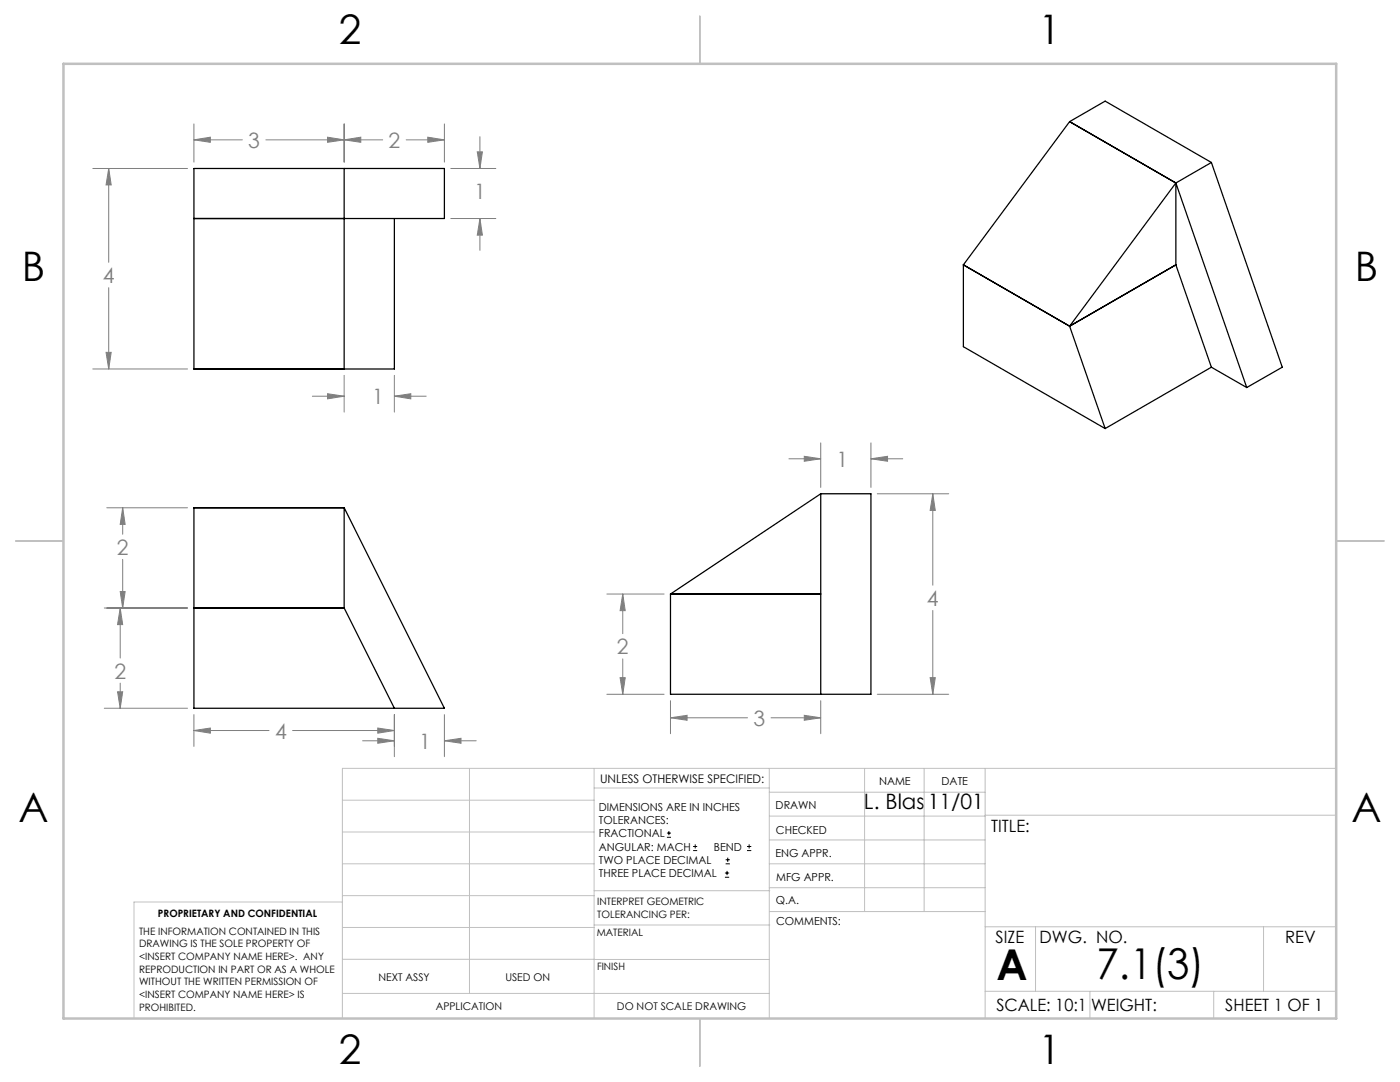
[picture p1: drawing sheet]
<svg xmlns="http://www.w3.org/2000/svg" width="279mm" height="216mm" viewBox="0 0 279 216" stroke-linecap="round" stroke-linejoin="round" font-family="sans-serif">
<g fill="none" stroke="#000" stroke-width=".2">
<path d="M133.1 167.1h.8M133.1 166.2h.8M133.5 165.8v.9M138.3 169.7h.8M138.3 168.9h.8M138.7 168.5v.8M144.7 175h.8M144.7 174.2h.8M144.8 172.4h.9M144.8 171.6h.9M145.1 173.8v.8M145.2 171.1v.9"/>
<path d="M149.1 169.7h.8M149.1 168.9h.8M149.5 168.5v.8"/>
</g>
<g fill="none" stroke="#808080" stroke-width=".2">
<path d="M18.5 33.6h18.9M21.7 33.6l.5 3.3h-1zM21.7 33.6v18.8M38.7 27.9l3.3-.5v1zM38.7 27.9h9.7M38.7 24.7v7.6M53.1 27.9h23.3M65.4 27.4l3.3 .5-3.3 .5zM68.7 27.9l3.3-.5v1zM68.7 24.7v7.6M81.1 27.9h7.6M85.4 27.4l3.3 .5-3.3 .5z"/>
<path d="M88.7 24.7v7.6M90 33.6h9M95.2 30.3h1.1l-.5 3.3zM95.8 27.3v6.3M21.7 57.4v16.2M90 43.6h9M95.8 43.6l.5 3.3h-1.1zM95.8 43.6v6.4M18.5 73.6h18.9M21.2 70.3h1l-.5 3.3zM62.3 79.1h6.4M65.4 78.6l3.3 .5-3.3 .5z"/>
<path d="M68.7 74.9v7.3M78.7 79.1l3.3-.5v1zM78.7 74.9v7.3M78.7 79.1h6.4M157.4 91.5h6.4M160.5 91.1l3.3 .4-3.3 .5zM163.8 88.4v8.9M173.8 91.5l3.3-.4v.9zM173.8 88.4v8.9M173.8 91.5h6.4M175.1 98.5h14.2M186.2 98.5l.5 3.3h-1.1z"/>
<path d="M186.2 98.5v18.3M21.3 101.3h16.1M24 118h1l-.5 3.3zM24.5 101.3l.5 3.3h-1zM24.5 101.3v5.3M24.5 111.6v9.7M121.1 118.5h11.4M124.3 118.5l.5 3.3h-1zM124.3 118.5v7.9M20.8 121.3h16.6M23.5 138h1l-.5 3.3zM24 121.3l.5 3.3h-1z"/>
<path d="M24 121.3v10M24 136.3v5M121.1 138.5h11.4M123.8 135.2h1l-.5 3.3zM124.3 131.5v7M133.8 139.8v6.6M163.8 139.8v6.6M175.1 138.5h14.2M185.6 135.2h1.1l-.5 3.3zM186.2 121.8v16.7M20.8 141.3h16.6M38.7 145.8l3.3-.5v1z"/>
<path d="M38.7 142.6v6.3M38.7 145.8h15M58.4 145.8h20.3M72.4 147.8h6.3M75.4 145.3l3.3 .5-3.3 .5zM75.4 147.3l3.3 .5-3.3 .5zM78.7 142.6v8.4M88.7 147.8l3.3-.5v1zM88.7 142.6v8.4M88.7 147.8h6.3M133.8 143.2l3.3-.5v1zM133.8 143.2h15.4"/>
<path d="M153.9 143.2h9.9M160.5 142.7l3.3 .5-3.3 .5z"/>
</g>
<g fill="none" stroke="#c0c0c0" stroke-width=".2">
<path d="M68.3 159.7h50.3M93.7 153.3v44.9M118.6 153.3v49.9M118.6 157.2h34.9M153.5 153.3v49.9M153.5 158.1h43.1M172.5 153.3v28.6M184.4 153.3v28.6M196.6 153.3v49.9M266.7 153.3h-198.4v49.9M68.3 178.7h50.3M68.3 172.4h50.3"/>
<path d="M68.3 166h50.3M68.3 180h-41.6v23.2M118.6 177.7h35M153.5 167.6h43.1M153.5 162.8h43.1M153.5 172.4h43.1M153.5 177.1h43.1M196.6 162.7h70.1M68.3 198.2h85.2M68.3 191.4l85.2 .1M68.3 185.1h50.3M118.6 184.6h35"/>
<path d="M153.6 181.9h43M196.6 197.8h70.1M196.6 184.9h70.1M206.7 184.9v12.9M217.5 197.8v5.4M242.2 197.8v5.4M252.2 184.9v12.9"/>
</g>
<path d="M139.7 3.2v9.5M3.1 107.9h9.6M266.7 107.9h9.5M139.7 203.2v9.6" fill="none" stroke="#c0c0c0" stroke-width=".25"/>
<path d="M12.7 12.7h254v190.5h-254z" fill="none" stroke="#c0c0c0" stroke-width=".5"/>
<path d="M85.4 27.4l3.3 .5-3.3 .5zM68.7 27.9l3.3-.5v1zM65.4 27.4l3.3 .5-3.3 .5zM38.7 27.9l3.3-.5v1zM95.2 30.3h1.1l-.5 3.3zM95.8 43.6l.5 3.3h-1.1zM78.7 79.1l3.3-.5v1zM65.4 78.6l3.3 .5-3.3 .5zM21.2 70.3h1l-.5 3.3zM21.7 33.6l.5 3.3h-1zM24 121.3l.5 3.3h-1zM23.5 138h1l-.5 3.3zM24.5 101.3l.5 3.3h-1zM24 118h1l-.5 3.3zM38.7 145.8l3.3-.5v1zM75.4 145.3l3.3 .5-3.3 .5zM75.4 147.3l3.3 .5-3.3 .5zM88.7 147.8l3.3-.5v1zM124.3 118.5l.5 3.3h-1zM123.8 135.2h1l-.5 3.3zM133.8 143.2l3.3-.5v1zM160.5 142.7l3.3 .5-3.3 .5zM160.5 91.1l3.3 .4-3.3 .5zM173.8 91.5l3.3-.4v.9zM186.2 98.5l.5 3.3h-1.1zM185.6 135.2h1.1l-.5 3.3z" fill="#808080"/>
<g fill="none" stroke="#000" stroke-width=".25">
<path d="M68.7 33.6v40M213.5 24.3l-21.2 28.5M213.5 24.3l21.2 12.2M213.5 24.3l7.1-4.1 21.2 12.2M234.7 36.5l-21.2 28.6M234.7 36.5v16.3M234.7 36.5l14.1 40.8M241.8 32.4l14.1 40.9-7.1 4M241.8 32.4l-7.1 4.1M38.7 43.6h50v-10h-50v40h40v-30M192.3 52.8l21.2 12.3M192.3 52.8v16.4l28.3 16.3"/>
<path d="M234.7 52.8l-21.2 12.3M234.7 52.8l7.1 20.5M213.5 65.1l7.1 20.4M241.8 73.3l-21.2 12.2M241.8 73.3l7 4M163.8 98.5l-30 20M163.8 98.5v40M163.8 98.5h10v40h-40v-20M38.7 101.3h30l20 40h-50zM68.7 101.3v20M133.8 118.5h30M38.7 121.3h30"/>
<path d="M68.7 121.3l10 20"/>
</g>
<g font-size="8.5">
<text x="198.9" y="195.5">A</text>
<text x="218.8" y="195.4">7.1(3)</text>
</g>
<g font-size="8.1">
<text x="67.6" y="8.9">2</text>
<text x="207.3" y="8.9">1</text>
<text x="4.4" y="56.2">B</text>
<text x="270.4" y="56.2">B</text>
<text x="3.7" y="164.1">A</text>
<text x="269.7" y="164.1">A</text>
<text x="67.6" y="212.4">2</text>
<text x="207.3" y="212.4">1</text>
</g>
<g font-size="4.2" fill="#808080">
<text x="49.5" y="29.5">3</text>
<text x="77.6" y="29.5">2</text>
<text x="94.6" y="39.7">1</text>
<text x="20.5" y="56.5">4</text>
<text x="74.2" y="80.7">1</text>
<text x="166.9" y="93.1">1</text>
<text x="23.3" y="110.7">2</text>
<text x="185" y="120.9">4</text>
<text x="123.1" y="130.6">2</text>
<text x="22.8" y="135.4">2</text>
<text x="54.9" y="147.4">4</text>
<text x="83.7" y="149.4">1</text>
<text x="150.4" y="144.8">3</text>
</g>
<g font-size="4.2">
<text x="172.4" y="161.5">L. Blas</text>
<text x="185.2" y="161.5">11/01</text>
</g>
<g font-size="3.4">
<text x="197.8" y="166">TITLE:</text>
<text x="198.7" y="188.1">SIZE</text>
<text x="207.5" y="188.1">DWG. NO.</text>
<text x="256.5" y="188.2">REV</text>
<text x="198.8" y="201.7">SCALE: 10:1</text>
<text x="217.7" y="201.8">WEIGHT:</text>
<text x="244.5" y="201.7">SHEET 1 OF 1</text>
</g>
<text font-size="2.4" x="119.8" y="156.2">UNLESS OTHERWISE SPECIFIED:</text>
<g font-size="2.2">
<text x="119.5" y="161.8">DIMENSIONS ARE IN INCHES</text>
<text x="154.8" y="161.4">DRAWN</text>
<text x="175.4" y="156.6">NAME</text>
<text x="187.9" y="156.7">DATE</text>
<text x="119.5" y="164.4">TOLERANCES:</text>
<text x="119.5" y="167.1">FRACTIONAL</text>
<text x="154.9" y="166.3">CHECKED</text>
<text x="119.5" y="169.7">ANGULAR: MACH</text>
<text x="119.5" y="172.4">TWO PLACE DECIMAL</text>
<text x="142.5" y="169.7">BEND</text>
<text x="154.8" y="171">ENG APPR.</text>
<text x="119.5" y="175">THREE PLACE DECIMAL</text>
<text x="154.9" y="175.7">MFG APPR.</text>
<text x="154.9" y="180.4">Q.A.</text>
<text x="154.9" y="184.6">COMMENTS:</text>
</g>
<g font-size="2.1">
<text x="75.5" y="195.7">NEXT ASSY</text>
<text x="100.9" y="195.7">USED ON</text>
<text x="86.9" y="201.5">APPLICATION</text>
<text x="123.1" y="201.6">DO NOT SCALE DRAWING</text>
</g>
<g font-size="2">
<text x="31.5" y="182.9">PROPRIETARY AND CONFIDENTIAL</text>
<text x="119.2" y="180.6">INTERPRET GEOMETRIC</text>
<text x="119.2" y="183.1">TOLERANCING PER:</text>
<text x="27.8" y="186.5">THE INFORMATION CONTAINED IN THIS</text>
<text x="27.8" y="189">DRAWING IS THE SOLE PROPERTY OF</text>
<text x="27.8" y="191.6">&lt;INSERT COMPANY NAME HERE&gt;. ANY</text>
<text x="119.1" y="186.7">MATERIAL</text>
<text x="27.8" y="194.1">REPRODUCTION IN PART OR AS A WHOLE</text>
<text x="27.8" y="196.6">WITHOUT THE WRITTEN PERMISSION OF</text>
<text x="119.1" y="193.5">FINISH</text>
<text x="27.8" y="199.1">&lt;INSERT COMPANY NAME HERE&gt; IS</text>
<text x="27.8" y="201.7">PROHIBITED.</text>
</g>
</svg>
